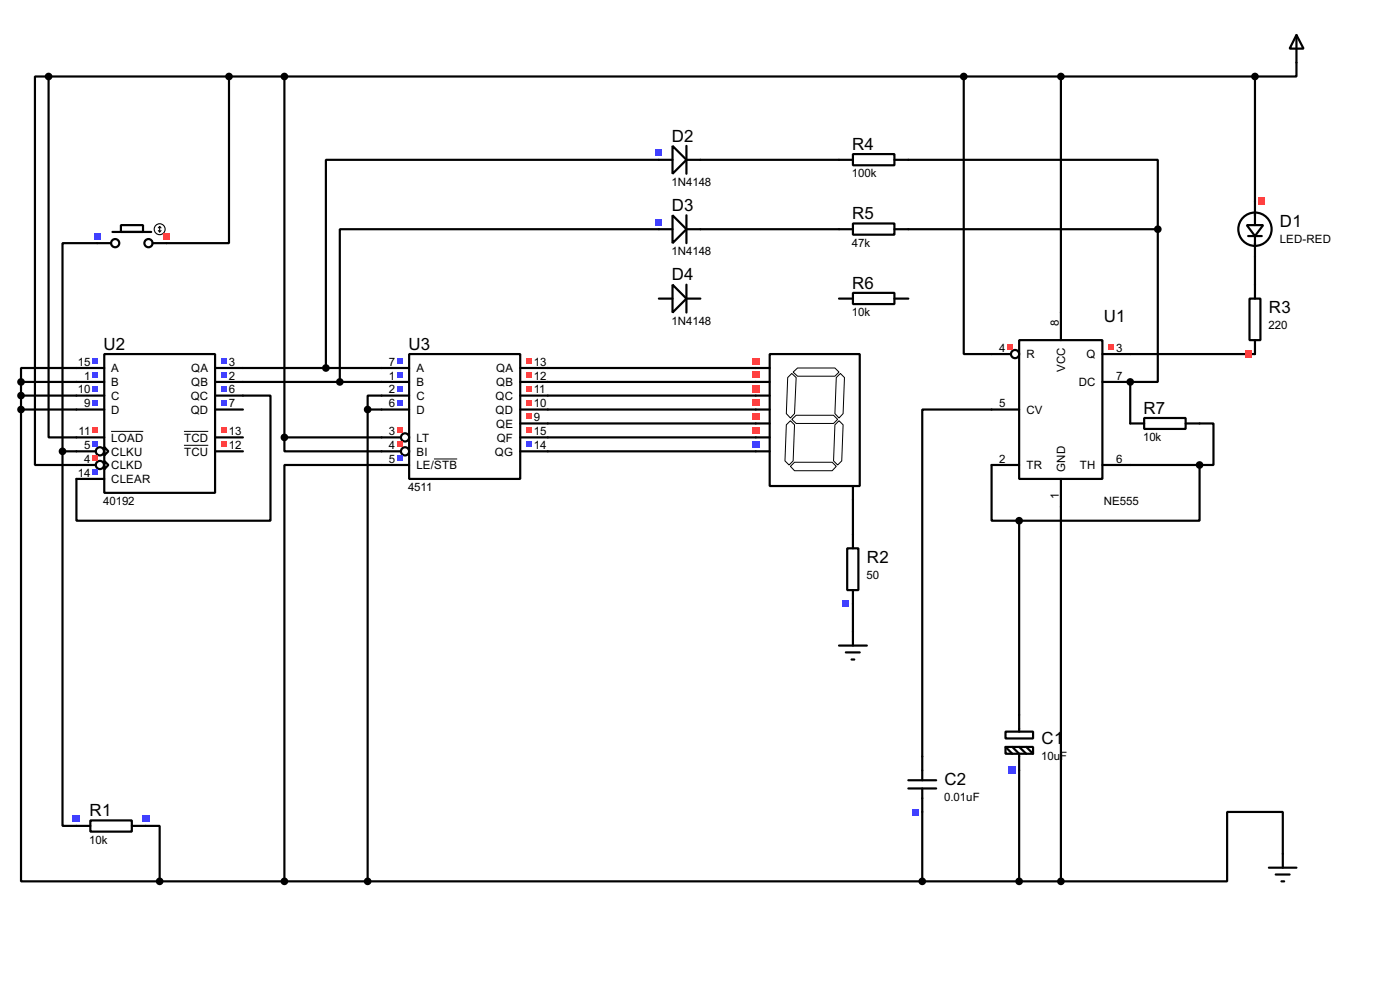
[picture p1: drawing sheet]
<svg xmlns="http://www.w3.org/2000/svg" width="256mm" height="180mm" viewBox="0 0 256 180" stroke-linecap="round" stroke-linejoin="round" font-family="sans-serif">
<g fill="none" stroke="#000" stroke-width=".4">
<path d="M8.9 14h-2.5v71.1h11.2M8.9 14v66.1h10.2M8.9 14h221M42 14v30.5h-11.5M52.1 14v66.1M176.6 14v50.8h5.1M194.4 14v43.2M229.9 14v22.9M237.5 11.5v2.5h-7.6M120.7 29.3h-61v38.1M128.3 29.3h25.4M166.4 29.3h45.7v12.7"/>
<path d="M17.8 44.5h-6.3v38.1M120.7 42h-58.4v27.9M128.3 42h25.4M166.4 42h45.7M212.1 42v27.9h-5v7.6M229.9 47v5.1M3.9 75v86.3h25.4M3.9 69.9h15.2M3.9 69.9v5.1M3.9 72.4h15.2M3.9 75h15.2M19.1 64.8h20.3v25.4h-20.3z"/>
<path d="M19.1 67.4h-15.2v2.5M39.4 72.4h10.2v22.9h-35.6v-7.6h5.1M39.4 69.9h30.5M39.4 75h5.1M39.4 67.4h30.5M67.4 75h2.5M67.4 75v86.3M69.9 72.4h-2.5v2.6M100.4 69.9h38.1M100.4 72.4h38.1M100.4 75h38.1M100.4 67.4h38.1"/>
<path d="M100.4 77.5h38.1M181.7 75h-12.7v63.5M207.1 64.8h22.8M219.8 77.5h2.5v7.6h-2.5M11.5 82.6v68.6h2.5M11.5 82.6h6.1M19.1 81.8l.8 .8-.8 .8zM19.1 84.4l.8 .7-.8 .8zM39.4 82.6h5.1M39.4 80.1h5.1M52.1 80.1v2.5h17.8M52.1 80.1h17.8"/>
<path d="M69.9 85.1h-17.8v76.2M100.4 82.6h38.1M100.4 80.1h38.1M156.3 91.5v6.3M181.7 85.1v10.2h5M186.7 95.3v35.6M194.4 92.8v68.5M207.1 85.1h12.7M219.8 85.1v10.2h-33.1M156.3 110.5v5.1M26.7 151.2h2.6v10.1M169 148.6v12.7"/>
<path d="M186.7 141v20.3M235 156.3v-7.7h-10.2v12.7h-30.4M29.3 161.3h165.1"/>
<circle cx="18.3" cy="82.6" r=".75"/>
<circle cx="18.3" cy="85.1" r=".75"/>
</g>
<circle cx="207.1" cy="69.9" r=".2" fill="#000"/>
<path d="M20.4 79h5.9M33.7 79h4.5M33.7 81.5h4.5" fill="none" stroke="#000" stroke-width=".18"/>
<g fill="#4040ff">
<path d="M16.9 65.6h1.1v1h-1.1z"/>
<path d="M16.9 68.1h1.1v1h-1.1z"/>
<path d="M16.9 70.7h1.1v1h-1.1z"/>
<path d="M16.9 73.2h1.1v1h-1.1z"/>
</g>
<path d="M16.9 78.3h1.1v1h-1.1z" fill="#ff4040"/>
<g fill="#4040ff">
<path d="M16.9 85.9h1.1v1h-1.1z"/>
<path d="M40.6 65.6h1v1h-1z"/>
<path d="M40.6 68.1h1v1h-1z"/>
<path d="M40.6 70.7h1v1h-1z"/>
<path d="M40.6 73.2h1v1h-1z"/>
</g>
<g fill="#ff4040">
<path d="M40.6 78.3h1v1h-1z"/>
<path d="M40.6 80.8h1v1h-1z"/>
</g>
<path d="M16.9 80.8h1.1v1h-1.1z" fill="#4040ff"/>
<path d="M16.9 83.4h1.1v1h-1.1z" fill="#ff4040"/>
<g fill="none" stroke="#000" stroke-width=".4">
<path d="M69.9 67.4h5.1M69.9 69.9h5.1M69.9 72.4h5.1M69.9 75h5.1M75 64.8h20.3v22.9h-20.3zM95.3 67.4h5.1M95.3 69.9h5.1M95.3 72.4h5.1M95.3 75h5.1M95.3 77.5h5.1M69.9 80.1h3.6M69.9 82.6h3.6"/>
<path d="M69.9 85.1h5.1M95.3 80.1h5.1M95.3 82.6h5.1"/>
<circle cx="74.2" cy="80.1" r=".75"/>
<circle cx="74.2" cy="82.6" r=".75"/>
</g>
<path d="M79.5 84h4.3" fill="none" stroke="#000" stroke-width=".18"/>
<g fill="#4040ff">
<path d="M72.8 65.6h1v1h-1z"/>
<path d="M72.8 68.1h1v1h-1z"/>
<path d="M72.8 70.7h1v1h-1z"/>
<path d="M72.8 73.2h1v1h-1z"/>
</g>
<g fill="#ff4040">
<path d="M72.8 78.3h1v1h-1z"/>
<path d="M72.8 80.8h1v1h-1z"/>
</g>
<path d="M72.8 83.4h1v1h-1z" fill="#4040ff"/>
<g fill="#ff4040">
<path d="M96.4 65.6h1.1v1h-1.1z"/>
<path d="M96.4 68.1h1.1v1h-1.1z"/>
<path d="M96.4 70.7h1.1v1h-1.1z"/>
<path d="M96.4 73.2h1.1v1h-1.1z"/>
<path d="M96.4 75.7h1.1v1.1h-1.1z"/>
<path d="M96.4 78.3h1.1v1h-1.1z"/>
</g>
<path d="M96.4 80.8h1.1v1h-1.1z" fill="#4040ff"/>
<path d="M237.5 6.4l1.3 2.5h-2.5zM237.5 6.4v5.1M14 151.2h2.6M16.6 150.2h7.6v2h-7.6zM24.2 151.2h2.5M232.5 158.8h5M235 156.3v2.5M233.7 160.1h2.6M234.8 161.3h.5" fill="none" stroke="#000" stroke-width=".4"/>
<g fill="#000" stroke="#000" stroke-width=".4">
<circle cx="8.9" cy="14" r=".5"/>
<circle cx="3.8" cy="69.9" r=".5"/>
<circle cx="3.8" cy="72.4" r=".5"/>
<circle cx="3.8" cy="75" r=".5"/>
</g>
<g fill="#4040ff">
<path d="M13.4 149.3h1.3v1.2h-1.3z"/>
<path d="M26.1 149.3h1.3v1.2h-1.3z"/>
</g>
<g fill="none" stroke="#000" stroke-width=".4">
<path d="M17.8 44.5h2.6M20.6 42.5h7.1M22.2 41.2h4v1.3h-4zM28 44.5h2.5"/>
<circle cx="21.1" cy="44.5" r=".75"/>
<circle cx="27.2" cy="44.5" r=".75"/>
</g>
<g fill="none" stroke="#000" stroke-width=".2">
<path d="M29 42.2l.3 .3M29.3 41.5v1M29.3 41.5l-.3 .2M29.3 41.5l.2 .2M29.5 42.2l-.2 .3"/>
<circle cx="29.2" cy="42" r="1"/>
</g>
<path d="M17.2 42.6h1.3v1.3h-1.3z" fill="#4040ff"/>
<path d="M29.9 42.6h1.3v1.3h-1.3z" fill="#ff4040"/>
<g fill="#000" stroke="#000" stroke-width=".4">
<circle cx="41.9" cy="14" r=".5"/>
<circle cx="52.1" cy="14" r=".5"/>
<circle cx="67.3" cy="75" r=".5"/>
<circle cx="11.4" cy="82.6" r=".5"/>
<circle cx="52.1" cy="80.1" r=".5"/>
<circle cx="29.2" cy="161.3" r=".5"/>
<circle cx="52.1" cy="161.3" r=".5"/>
<circle cx="67.3" cy="161.3" r=".5"/>
</g>
<path d="M138.5 67.4h2.5M138.5 69.9h2.5M138.5 72.4h2.5M138.5 75h2.5M138.5 77.5h2.5M141 64.8h16.5v24.2h-16.5zM138.5 80.1h2.5M138.5 82.6h2.5M156.3 89v2.5" fill="none" stroke="#000" stroke-width=".4"/>
<path d="M144.1 77.8l.7-.8 .8 .8-.3 6.6-.7 .7-.8-.7zM144.3 69.1l.8-.7 .8 .7-.3 6.6-.8 .8-.7-.8zM145.1 76.8l.8-.8h6.8l.8 .8-.8 .7h-6.8zM145.3 68.1l.8-.7h6.9l.7 .7-.7 .8h-6.9zM153 77.8l.7-.8 .8 .8-.3 6.6-.7 .7-.8-.7zM153.2 69.1l.8-.7 .7 .7-.2 6.6-.8 .8-.7-.8zM144.8 85.4l.8-.8h6.9l.7 .8-.7 .8h-6.9z" fill="none" stroke="#000" stroke-width=".18"/>
<g fill="#ff4040">
<path d="M137.8 65.5h1.3v1.2h-1.3z"/>
<path d="M137.8 68h1.3v1.3h-1.3z"/>
<path d="M137.8 70.5h1.3v1.3h-1.3z"/>
<path d="M137.8 73.1h1.3v1.2h-1.3z"/>
<path d="M137.8 75.6h1.3v1.3h-1.3z"/>
<path d="M137.8 78.2h1.3v1.2h-1.3z"/>
</g>
<path d="M137.8 80.7h1.3v1.3h-1.3z" fill="#4040ff"/>
<path d="M156.3 97.8v2.6M155.2 100.4h2.1v7.6h-2.1zM156.3 108v2.5" fill="none" stroke="#000" stroke-width=".4"/>
<path d="M154.4 109.9h1.2v1.3h-1.2z" fill="#4040ff"/>
<g fill="none" stroke="#000" stroke-width=".4">
<path d="M194.4 57.2v5.1M181.7 64.8h3.5M181.7 75h5M186.7 62.3h15.3v25.4h-15.3zM202 64.8h5.1M202 69.9h5.1M181.7 85.1h5M194.4 87.7v5.1M202 85.1h5.1M153.7 118.2h5.1M155 119.4h2.5M156.3 115.6v2.6"/>
<path d="M156 120.7h.5"/>
<circle cx="185.9" cy="64.8" r=".75"/>
</g>
<g fill="#000" stroke="#000" stroke-width=".4">
<circle cx="194.3" cy="14" r=".5"/>
<circle cx="194.3" cy="161.3" r=".5"/>
</g>
<g fill="#ff4040">
<path d="M184.6 63h1v1.1h-1z"/>
<path d="M203.1 63h1v1.1h-1z"/>
</g>
<path d="M184.2 133.9h5.1v1.3h-5.1zM184.2 136.7h5.1v1.3h-5.1zM184.2 136.7l1.3 1.3M185.5 136.7l1.2 1.3v3M186.7 130.9v3M186.7 136.7l1.3 1.3M188 136.7l1.3 1.3" fill="none" stroke="#000" stroke-width=".4"/>
<path d="M184.8 140.4h1.3v1.3h-1.3z" fill="#4040ff"/>
<g fill="#000" stroke="#000" stroke-width=".4">
<circle cx="186.7" cy="95.3" r=".5"/>
<circle cx="186.7" cy="161.3" r=".5"/>
</g>
<path d="M169 138.5v4.3M166.4 142.8h5.1M166.4 144.3h5.1M169 144.3v4.3" fill="none" stroke="#000" stroke-width=".4"/>
<path d="M167.1 148h1.2v1.3h-1.2z" fill="#4040ff"/>
<circle cx="168.9" cy="161.3" r=".5" fill="#000" stroke="#000" stroke-width=".4"/>
<g fill="none" stroke="#000" stroke-width=".4">
<path d="M229.9 36.9v4.3M228.4 41.2h3l-1.5 2zM228.7 43.2h2.5M229.9 43.2v3.8"/>
<circle cx="229.9" cy="42" r="3.1"/>
</g>
<path d="M230.6 36.2h1.2v1.3h-1.2z" fill="#ff4040"/>
<path d="M228.9 54.7h2v7.6h-2zM229.9 52.1v2.6M229.9 62.3v2.5" fill="none" stroke="#000" stroke-width=".4"/>
<path d="M228 64.2h1.3v1.3h-1.3z" fill="#ff4040"/>
<path d="M120.7 29.3h2.5M123.2 26.7l2.6 2.6-2.6 2.5zM125.8 26.7v5.1M125.8 29.3h2.5" fill="none" stroke="#000" stroke-width=".4"/>
<path d="M120.1 27.4h1.2v1.2h-1.2z" fill="#4040ff"/>
<path d="M123.2 39.4l2.6 2.6-2.6 2.5zM125.8 39.4v5.1M120.7 42h2.5M125.8 42h2.5" fill="none" stroke="#000" stroke-width=".4"/>
<path d="M120.1 40.1h1.2v1.2h-1.2z" fill="#4040ff"/>
<g fill="none" stroke="#000" stroke-width=".4">
<path d="M153.7 29.3h2.6M156.3 28.2h7.6v2.1h-7.6zM163.9 29.3h2.5M120.7 54.7h2.5M123.2 52.1l2.6 2.6-2.6 2.5zM125.8 52.1v5.1M125.8 54.7h2.5M153.7 54.7h2.6M153.7 42h2.6M156.3 40.9h7.6v2.1h-7.6zM156.3 53.6h7.6v2.1h-7.6zM163.9 54.7h2.5"/>
<path d="M163.9 42h2.5M207.1 77.5h2.5M209.6 76.5h7.6v2h-7.6zM217.2 77.5h2.6"/>
</g>
<g fill="#000" stroke="#000" stroke-width=".4">
<circle cx="176.5" cy="14" r=".5"/>
<circle cx="229.9" cy="14" r=".5"/>
<circle cx="212.1" cy="42" r=".5"/>
<circle cx="59.7" cy="67.4" r=".5"/>
<circle cx="62.2" cy="69.9" r=".5"/>
<circle cx="207" cy="69.9" r=".5"/>
<circle cx="219.7" cy="85.1" r=".5"/>
</g>
<g font-size="3.5">
<text x="123.1" y="25.9">D2</text>
<text x="156.1" y="27.4">R4</text>
<text x="123.1" y="38.6">D3</text>
<text x="156.1" y="40.1">R5</text>
<text x="234.5" y="41.6">D1</text>
<text x="123.1" y="51.3">D4</text>
<text x="156.1" y="52.8">R6</text>
<text x="202.2" y="58.9">U1</text>
<text x="232.5" y="57.4">R3</text>
<text x="19" y="64">U2</text>
<text x="74.8" y="64">U3</text>
<text x="209.5" y="75.7">R7</text>
<text x="158.8" y="103.1">R2</text>
<text x="190.8" y="136.1">C1</text>
<text x="173" y="143.7">C2</text>
<text x="16.4" y="149.4">R1</text>
</g>
<g font-size="2.4">
<text x="123" y="34">1N4148</text>
<text x="156.1" y="32.5">100k</text>
<text x="123" y="46.7">1N4148</text>
<text x="156.1" y="45.2">47k</text>
<text x="234.4" y="44.5">LED-RED</text>
<text x="123" y="59.4">1N4148</text>
<text x="156.1" y="57.9">10k</text>
<text x="194" y="59.7" transform="rotate(-90 194 59.7)">8</text>
<text x="183.1" y="64.4">4</text>
<text x="188" y="65.6">R</text>
<text x="199" y="65.6">Q</text>
<text x="204.5" y="64.4">3</text>
<text x="232.4" y="60.3">220</text>
<text x="14.3" y="67">15</text>
<text x="14.3" y="72">10</text>
<text x="15.4" y="69.5">1</text>
<text x="20.4" y="68.1">A</text>
<text x="20.4" y="70.7">B</text>
<text x="35" y="68.1">QA</text>
<text x="35" y="70.7">QB</text>
<text x="42" y="67">3</text>
<text x="42" y="69.5">2</text>
<text x="42" y="72">6</text>
<text x="71.3" y="67">7</text>
<text x="71.3" y="69.5">1</text>
<text x="71.3" y="72">2</text>
<text x="76.3" y="68.1">A</text>
<text x="76.3" y="70.7">B</text>
<text x="90.9" y="68.1">QA</text>
<text x="90.9" y="70.7">QB</text>
<text x="97.8" y="67">13</text>
<text x="97.8" y="69.5">12</text>
<text x="97.8" y="72">11</text>
<text x="195.2" y="68.1" transform="rotate(-90 195.2 68.1)">VCC</text>
<text x="197.6" y="70.7">DC</text>
<text x="204.5" y="69.5">7</text>
<text x="15.4" y="74.6">9</text>
<text x="20.4" y="73.2">C</text>
<text x="20.4" y="75.8">D</text>
<text x="34.9" y="73.2">QC</text>
<text x="34.9" y="75.8">QD</text>
<text x="42" y="74.6">7</text>
<text x="71.3" y="74.6">6</text>
<text x="76.3" y="73.2">C</text>
<text x="76.3" y="75.8">D</text>
<text x="90.8" y="73.2">QC</text>
<text x="90.8" y="75.8">QD</text>
<text x="97.8" y="74.6">10</text>
<text x="97.8" y="77.1">9</text>
<text x="183.1" y="74.6">5</text>
<text x="188" y="75.8">CV</text>
<text x="14.4" y="79.7">11</text>
<text x="15.4" y="82.2">5</text>
<text x="20.4" y="80.8">LOAD</text>
<text x="20.4" y="83.4">CLKU</text>
<text x="33.7" y="80.8">TCD</text>
<text x="33.7" y="83.4">TCU</text>
<text x="42" y="79.7">13</text>
<text x="42" y="82.2">12</text>
<text x="71.3" y="79.7">3</text>
<text x="71.3" y="82.2">4</text>
<text x="76.3" y="80.8">LT</text>
<text x="76.3" y="83.4">BI</text>
<text x="90.6" y="83.4">QG</text>
<text x="90.9" y="78.3">QE</text>
<text x="91" y="80.8">QF</text>
<text x="97.8" y="79.7">15</text>
<text x="97.8" y="82.2">14</text>
<text x="209.4" y="80.7">10k</text>
<text x="14.3" y="87.3">14</text>
<text x="15.4" y="84.7">4</text>
<text x="20.4" y="88.5">CLEAR</text>
<text x="20.4" y="85.9">CLKD</text>
<text x="71.3" y="84.7">5</text>
<text x="74.8" y="89.9">4511</text>
<text x="76.3" y="85.9">LE/STB</text>
<text x="183.1" y="84.7">2</text>
<text x="188" y="85.9">TR</text>
<text x="195.2" y="86.4" transform="rotate(-90 195.2 86.4)">GND</text>
<text x="197.8" y="85.9">TH</text>
<text x="204.5" y="84.7">6</text>
<text x="18.9" y="92.4">40192</text>
<text x="194" y="91.4" transform="rotate(-90 194 91.4)">1</text>
<text x="202.2" y="92.4">NE555</text>
<text x="158.8" y="106">50</text>
<text x="190.8" y="139">10uF</text>
<text x="173" y="146.6">0.01uF</text>
<text x="16.4" y="154.4">10k</text>
</g>
</svg>
